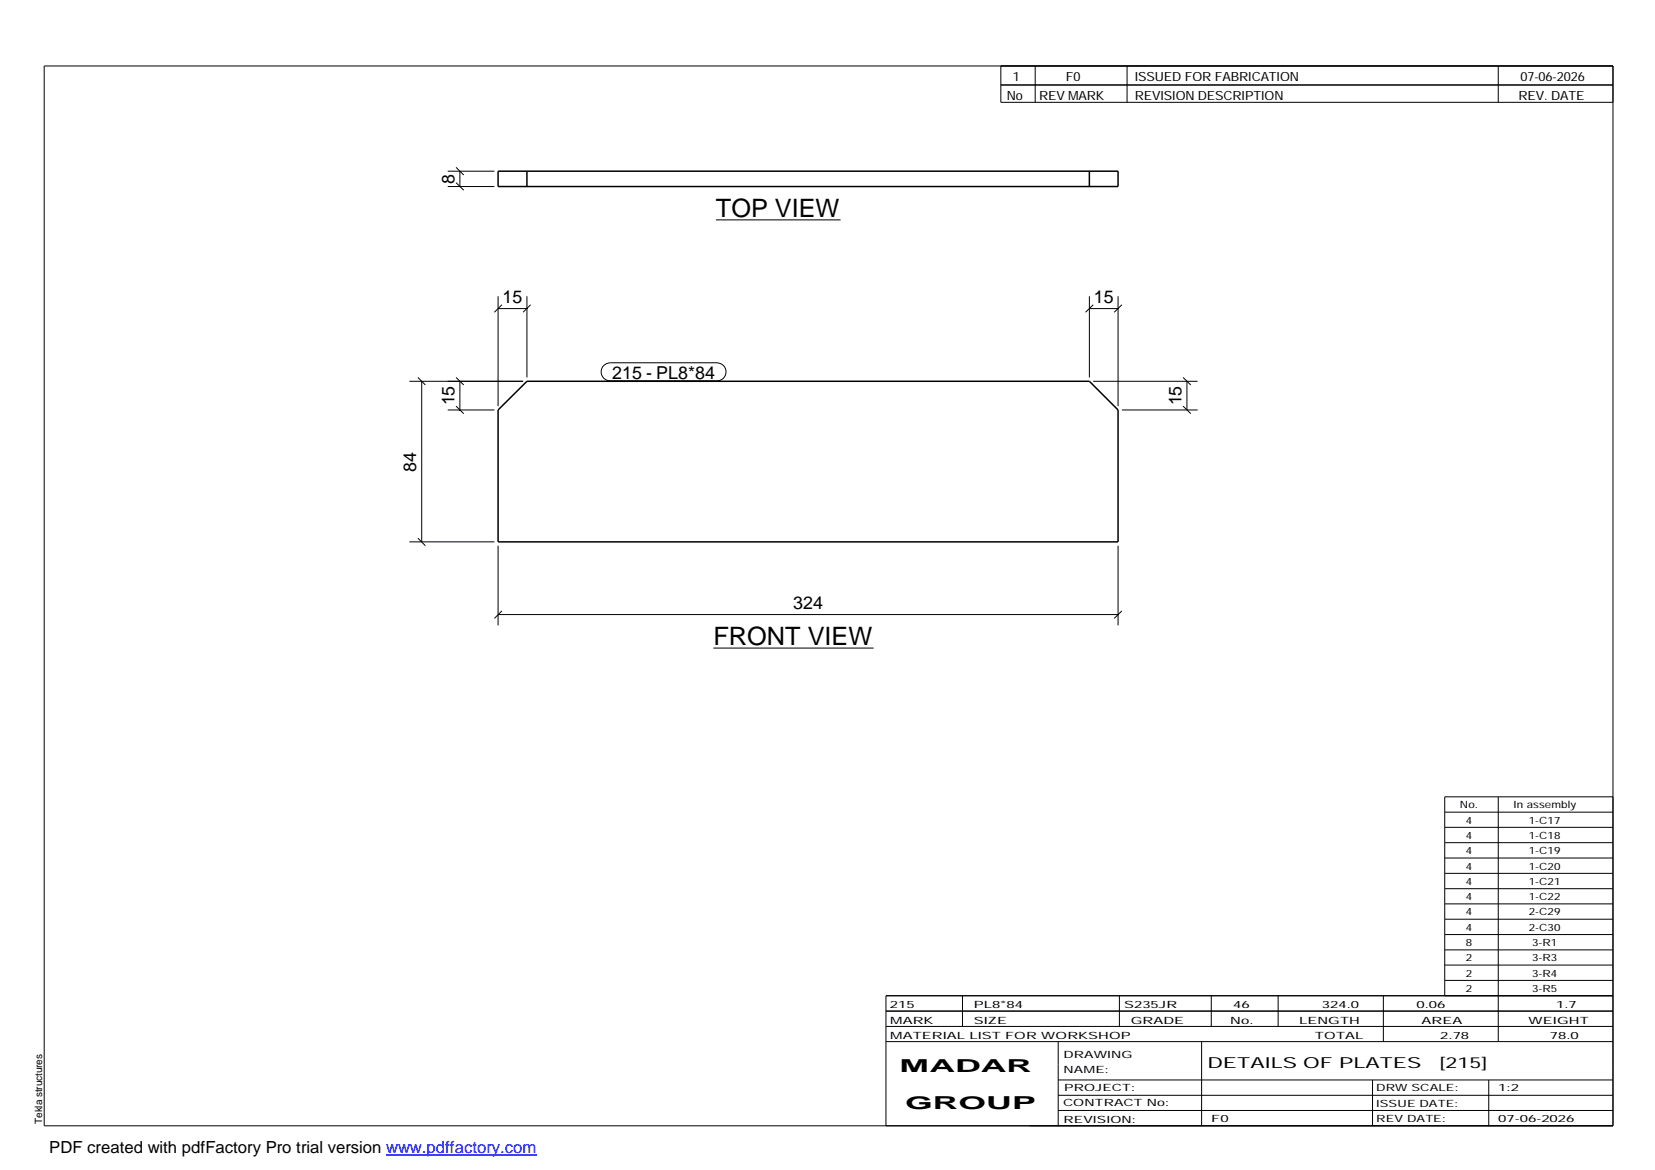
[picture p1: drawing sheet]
<svg xmlns="http://www.w3.org/2000/svg" width="420mm" height="297mm" viewBox="0 0 420 297" stroke-linecap="round" stroke-linejoin="round" font-family="sans-serif">
<path d="M126.4 43.5h157.4v3.9h-157.4zM133.8 43.5v3.9M276.6 43.5v3.9M126.4 104.1l7.4-7.3h142.8l7.2 7.3v33.5h-157.4z" fill="none" stroke="#000" stroke-width=".38"/>
<g fill="none" stroke="#000" stroke-width=".25">
<path d="M11.2 16.7h398.3v269.1h-398.3zM254.1 16.7v9.3h155.4M262.8 16.7v9.3M286.1 16.7v9.3M380.4 16.7v9.3M254.1 21.6h155.4M113.7 47.4h11.8M113.7 43.5h11.8M115.8 46.4l1.9 1.9M115.8 42.5l1.9 1.9M116.8 43.5v3.9M181.7 55.8h31.7"/>
<path d="M126.4 75.2v27.9M126.4 78.3h7.4M127.4 77.4l-1.9 1.9M133.8 75.2v20.6M134.7 77.4l-1.9 1.9M276.6 78.3h7.2M276.6 75.2v20.6M277.5 77.4l-1.9 1.9M283.8 75.2v27.9M284.8 77.4l-1.9 1.9M103.9 96.8h28.9M106.1 95.8l1.9 1.9"/>
<path d="M107.1 96.8v40.8M115.8 95.8l1.9 1.9M116.8 96.8v7.3M153.3 92.8l.7-.5 .9-.2h27.1a2.29 2.29 0 0 1 2.3 2.3 2.29 2.29 0 0 1-2.3 2.3h-27.1a2.27 2.27 0 0 1-2.1-1.4 2.27 2.27 0 0 1 .5-2.5zM277.5 96.8h26.5M300.4 95.8l1.9 1.9M301.3 96.8v7.3M113.7 104.1h11.8M115.8 103.1l1.9 1.9M284.8 104.1h19.2M300.4 103.1l1.9 1.9M103.9 137.6h21.6"/>
<path d="M106.1 136.6l1.9 1.9M126.4 138.5v20.3M283.8 138.5v20.3M126.4 156h157.4M127.4 155.1l-1.9 1.9M284.8 155.1l-1.9 1.9M181.1 164.5h40.7M366.8 206.2h42.7M366.8 210h42.7M366.8 213.9h42.7M366.8 217.8h42.7M380.4 202.3v62.1"/>
<path d="M409.5 202.3h-42.7v50.5M366.8 221.7h42.7M366.8 225.6h42.7M366.8 229.5h42.7M366.8 233.4h42.7M366.8 237.3h42.7M224.9 256.7h184.6M244.3 252.8v7.8M284.2 252.8v7.8M307.5 252.8v7.8M324.5 252.8v7.8M351.2 252.8v11.6"/>
<path d="M366.8 241.2h42.7M366.8 245h42.7M366.8 248.9h42.7M409.5 252.8h-184.6v33M224.9 264.4h184.6M224.9 260.6h184.6M268.6 264.4v21.4M268.6 274.2h140.9M268.6 278.1h140.9M305.1 264.4v21.4M348.4 274.2v11.6M378 274.2v11.6"/>
<path d="M268.6 281.9h140.9"/>
</g>
<path d="M98 293.3h38.2" fill="none" stroke="#00f" stroke-width=".3"/>
<g font-size="6.4">
<text x="181.7" y="55.1">TOP VIEW</text>
<text x="181.1" y="163.8">FRONT VIEW</text>
</g>
<g font-size="4.5">
<text x="115.4" y="46.6" transform="rotate(-90 115.4 46.6)">8</text>
<text x="127.6" y="76.9">15</text>
<text x="277.7" y="76.9">15</text>
<text x="155.4" y="96.1">215 - PL8*84</text>
<text x="115.4" y="102.9" transform="rotate(-90 115.4 102.9)">15</text>
<text x="300" y="102.9" transform="rotate(-90 300 102.9)">15</text>
<text x="105.7" y="119.7" transform="rotate(-90 105.7 119.7)">84</text>
<text x="201.4" y="154.6">324</text>
<text x="228.4" y="272.3">MADAR</text>
<text x="229.8" y="281.6">GROUP</text>
</g>
<text font-size="4.2" x="12.5" y="292.7">PDF created with pdfFactory Pro trial version www.pdffactory.com</text>
<g font-size="3.9">
<text x="306.5" y="271.3">DETAILS OF PLATES</text>
<text x="365.4" y="271.3">[215]</text>
</g>
<g font-size="3.2">
<text x="257.1" y="20.5">1</text>
<text x="270.6" y="20.5">F0</text>
<text x="288.1" y="20.5">ISSUED FOR FABRICATION</text>
<text x="386" y="20.5">07-06-2026</text>
<text x="255.6" y="25.5">No</text>
<text x="263.8" y="25.5">REV MARK</text>
<text x="288.1" y="25.5">REVISION DESCRIPTION</text>
<text x="385.5" y="25.5">REV. DATE</text>
</g>
<g font-size="2.5">
<text x="370.6" y="205.2">No.</text>
<text x="372.1" y="209.1">4</text>
<text x="384.3" y="205.2">In assembly</text>
<text x="388.1" y="209.1">1-C17</text>
<text x="372.1" y="213">4</text>
<text x="388.1" y="213">1-C18</text>
<text x="372.1" y="216.9">4</text>
<text x="372.1" y="220.8">4</text>
<text x="388.1" y="216.9">1-C19</text>
<text x="388.1" y="220.8">1-C20</text>
<text x="372.1" y="224.6">4</text>
<text x="388.1" y="224.6">1-C21</text>
<text x="372.1" y="228.5">4</text>
<text x="372.1" y="232.4">4</text>
<text x="388.1" y="228.5">1-C22</text>
<text x="388.1" y="232.4">2-C29</text>
<text x="372.1" y="236.3">4</text>
<text x="388.1" y="236.3">2-C30</text>
<text x="372.1" y="240.2">8</text>
<text x="372.1" y="244.1">2</text>
<text x="389" y="240.2">3-R1</text>
<text x="389" y="244.1">3-R3</text>
<text x="372.1" y="247.9">2</text>
<text x="372.1" y="251.8">2</text>
<text x="389" y="247.9">3-R4</text>
<text x="389" y="251.8">3-R5</text>
<text x="225.9" y="255.9">215</text>
<text x="247.3" y="255.9">PL8*84</text>
<text x="285.4" y="255.9">S235JR</text>
<text x="313.1" y="255.9">46</text>
<text x="335.6" y="255.9">324.0</text>
<text x="359.6" y="255.9">0.06</text>
<text x="395.1" y="255.9">1.7</text>
<text x="226" y="263.7">MATERIAL LIST FOR WORKSHOP</text>
<text x="226" y="259.9">MARK</text>
<text x="247.2" y="259.9">SIZE</text>
<text x="287.1" y="259.9">GRADE</text>
<text x="312.3" y="259.9">No.</text>
<text x="329.8" y="259.9">LENGTH</text>
<text x="333.8" y="263.7">TOTAL</text>
<text x="360.9" y="259.9">AREA</text>
<text x="365.6" y="263.7">2.78</text>
<text x="388.1" y="259.9">WEIGHT</text>
<text x="393.4" y="263.7">78.0</text>
<text x="270" y="268.5">DRAWING</text>
<text x="270" y="272.5">NAME:</text>
<text x="269.9" y="280.9">CONTRACT No:</text>
<text x="270.2" y="277">PROJECT:</text>
<text x="349.4" y="277.1">DRW SCALE:</text>
<text x="349.4" y="281">ISSUE DATE:</text>
<text x="380.4" y="277.1">1:2</text>
<text x="10.7" y="285.4" transform="rotate(-90 10.7 285.4)">Tekla structures</text>
<text x="270" y="285">REVISION:</text>
<text x="307.5" y="284.8">F0</text>
<text x="349.4" y="284.8">REV DATE:</text>
<text x="380.4" y="284.8">07-06-2026</text>
</g>
</svg>
